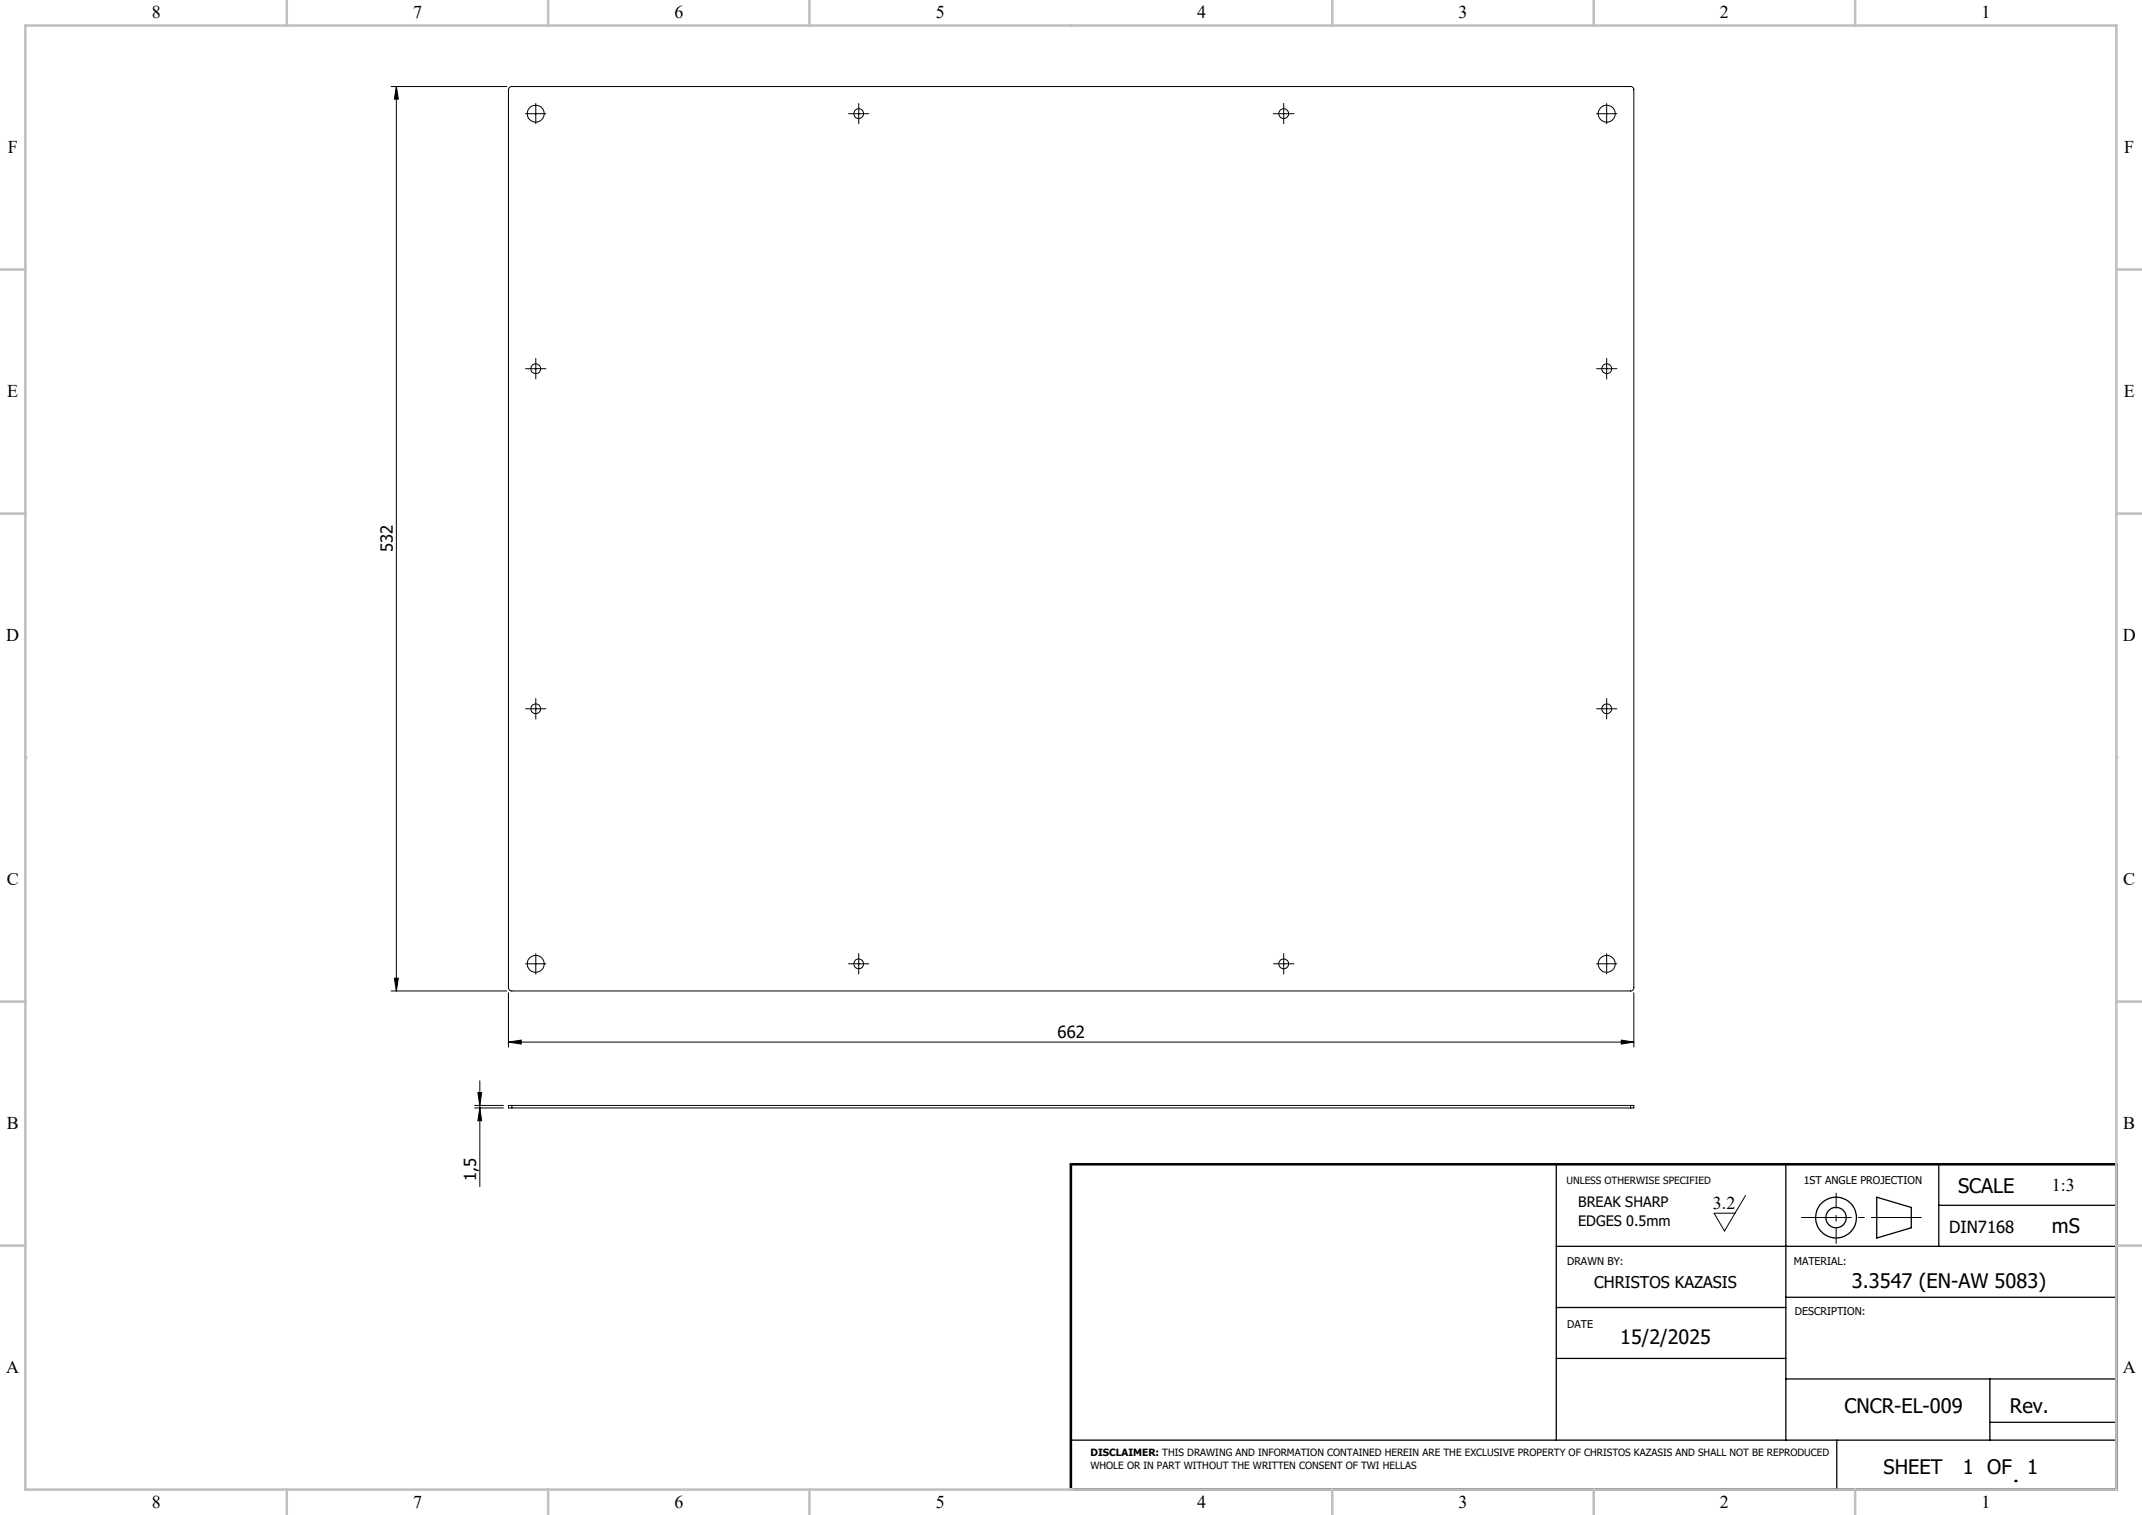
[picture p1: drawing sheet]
<svg xmlns="http://www.w3.org/2000/svg" width="420mm" height="297mm" viewBox="0 0 420 297" stroke-linecap="round" stroke-linejoin="round" font-family="sans-serif">
<g fill="none" stroke="#000" stroke-width=".2">
<path d="M76.7 17h22.7M77.7 17l.4 2.4h-.8zM77.7 17v177.3M99.9 17.1l.4-.1h219.4a.6 .6 0 0 1 .7 .6v176a.61 .61 0 0 1-.7 .7h-219.3a.66 .66 0 0 1-.7-.7v-176zM103 22.3h4M105.1 20.3v4M166.4 22.3h4M168.4 20.3v4M249.7 22.3h4M251.7 20.3v4M313.1 22.3h3.9M315 20.3v4"/>
<path d="M103 72.3h4M105.1 70.3v4M313.1 72.3h3.9M315 70.3v4M103 139h4M105.1 136.9v4.1M313.1 139h3.9M315 136.9v4.1M76.7 194.3h22.7M77.3 191.8h.8l-.4 2.5zM99.7 194.6v10.7M103 188.9h4"/>
<path d="M105.1 186.9v4.1M166.4 188.9h4M168.4 186.9v4.1M249.7 188.9h4M251.7 186.9v4.1M313.1 188.9h3.9M315 186.9v4.1M320.4 194.6v10.7M93.1 216.7h5.6M93.1 217.2h5.6M93.7 214.2h.7l-.3 2.5zM94.1 211.9v20.7"/>
<path d="M94.1 217.2l.3 2.5h-.7zM99.7 204.3l2.5-.4v.8zM99.7 204.3h220.7M100.4 216.7h-.7v.5h.7M100.4 216.7v.5M100.4 216.7h219.3M100.4 217.2h219.3M317.9 203.9l2.5 .4-2.5 .4zM319.7 216.7h.7v.5h-.7M319.7 216.7v.5M342.3 234.3l-4.2 7-2-3.5h4.1"/>
<circle cx="105" cy="22.3" r="1.67"/>
<circle cx="168.4" cy="22.3" r=".98"/>
<circle cx="251.7" cy="22.3" r=".97"/>
<circle cx="315.1" cy="22.3" r="1.67"/>
<circle cx="105" cy="72.3" r=".97"/>
<circle cx="315.1" cy="72.3" r=".97"/>
<circle cx="105" cy="139" r=".97"/>
<circle cx="315.1" cy="139" r=".97"/>
<circle cx="105" cy="189" r="1.67"/>
<circle cx="168.4" cy="189" r=".97"/>
<circle cx="251.7" cy="189" r=".96"/>
<circle cx="315.1" cy="189" r="1.67"/>
</g>
<g fill="none" stroke="#000" stroke-width=".25">
<path d="M305.2 228.2v54.1M350.2 228.2v54.1M368 234.7l6.8 2v4l-6.8 2zM380.2 228.2v16.1M380.2 236.3h34.8M305.2 244.3h109.8M305.2 256.3h45M350.2 254.3h64.8M305.2 266.3h45M350.2 270.3h64.8M390.2 270.3v12M390.2 278.8h24.8"/>
<path d="M210 282.3h205M360.2 282.3v9.7"/>
<circle cx="360" cy="238.7" r="2"/>
<circle cx="360" cy="238.7" r="4"/>
</g>
<path d="M353.2 238.7h23.6" fill="none" stroke="#000" stroke-width=".2" stroke-dasharray="15.2 1.3 1.3 1.3" stroke-dashoffset="5.3" stroke-linecap="butt"/>
<path d="M360 233.8v10" fill="none" stroke="#000" stroke-width=".2" stroke-dasharray="15.2 1.3 1.3 1.3" stroke-dashoffset="12.1" stroke-linecap="butt"/>
<path d="M210 228.2h205v63.8h-205zM395.2 290.3h.1" fill="none" stroke="#000" stroke-width=".5"/>
<g fill="none" stroke="#c0c0c0" stroke-width=".5">
<path d="M5 5h410v287h-410zM56.2 0v5M107.5 0v5M158.7 0v5M210 5h.1M261.2 0v5M312.5 0v5M363.7 0v5M0 52.8h5M415 52.8h5M0 100.7h5M415 100.7h5"/>
<path d="M5 148.5h.1M415 148.5h.1M0 196.4h5M415 196.4h5M0 244.2h5M415 244.2h5M56.2 292v5M107.5 292v5M158.7 292v5M210 292h.1M261.2 292v5M312.5 292v5"/>
<path d="M363.7 292v5"/>
</g>
<g fill="#000">
<path d="M77.7 17l.4 2.4h-.8zM77.3 191.8h.8l-.4 2.5z"/>
<path d="M93.7 214.2h.7l-.3 2.5zM94.1 217.2l.3 2.5h-.7z"/>
<path d="M99.7 204.3l2.5-.4v.8zM317.9 203.9l2.5 .4-2.5 .4z"/>
</g>
<g font-size="3.9">
<text x="383.9" y="233.9">SCALE</text>
<text x="402.3" y="241.6">mS</text>
<text x="363.1" y="252.4">3.3547 (EN-AW 5083)</text>
<text x="317.7" y="263.4">15/2/2025</text>
<text x="361.6" y="277">CNCR-EL-009</text>
<text x="394.1" y="277">Rev.</text>
<text x="369.3" y="289">SHEET</text>
<text x="384.9" y="289">1 OF</text>
<text x="397.5" y="289">1</text>
</g>
<g font-size="3.5">
<text x="29.7" y="3.6">8</text>
<text x="81" y="3.6">7</text>
<text x="132.2" y="3.6">6</text>
<text x="183.5" y="3.6">5</text>
<text x="234.8" y="3.6">4</text>
<text x="286" y="3.6">3</text>
<text x="337.3" y="3.6">2</text>
<text x="388.5" y="3.6">1</text>
<text x="1.5" y="30">F</text>
<text x="416.5" y="30">F</text>
<text x="1.4" y="77.9">E</text>
<text x="416.4" y="77.9">E</text>
<text x="1.2" y="125.7">D</text>
<text x="416.2" y="125.7">D</text>
<text x="1.3" y="173.5">C</text>
<text x="416.3" y="173.5">C</text>
<text x="1.3" y="221.4">B</text>
<text x="416.3" y="221.4">B</text>
<text x="402.3" y="233.4">1:3</text>
<text x="335.9" y="237">3.2</text>
<text x="1.2" y="269.2">A</text>
<text x="416.2" y="269.2">A</text>
<text x="29.7" y="295.6">8</text>
<text x="81" y="295.6">7</text>
<text x="132.2" y="295.6">6</text>
<text x="183.5" y="295.6">5</text>
<text x="234.8" y="295.6">4</text>
<text x="286" y="295.6">3</text>
<text x="337.3" y="295.6">2</text>
<text x="388.5" y="295.6">1</text>
</g>
<g font-size="3.3">
<text x="77" y="108.3" transform="rotate(-90 77 108.3)">532</text>
<text x="207.4" y="203.6">662</text>
<text x="93.4" y="231.6" transform="rotate(-90 93.4 231.6)">1,5</text>
<text x="382.2" y="241.6">DIN7168</text>
</g>
<text font-size="3.2" x="312.6" y="252.4">CHRISTOS KAZASIS</text>
<g font-size="2.8">
<text x="309.5" y="236.6">BREAK SHARP</text>
<text x="309.5" y="240.4">EDGES 0.5mm</text>
</g>
<g font-size="2.1">
<text x="353.7" y="232">1ST ANGLE PROJECTION</text>
<text x="307.3" y="248">DRAWN BY:</text>
<text x="351.7" y="248">MATERIAL:</text>
<text x="351.9" y="257.7">DESCRIPTION:</text>
<text x="307.3" y="260.4">DATE</text>
</g>
<g font-size="2">
<text x="307.1" y="232">UNLESS OTHERWISE SPECIFIED</text>
<text x="213.8" y="285.4">DISCLAIMER: THIS DRAWING AND INFORMATION CONTAINED HEREIN ARE THE EXCLUSIVE PROPERTY OF CHRISTOS KAZASIS AND SHALL NOT BE REPRODUCED</text>
<text x="213.8" y="287.9">WHOLE OR IN PART WITHOUT THE WRITTEN CONSENT OF TWI HELLAS</text>
</g>
</svg>
